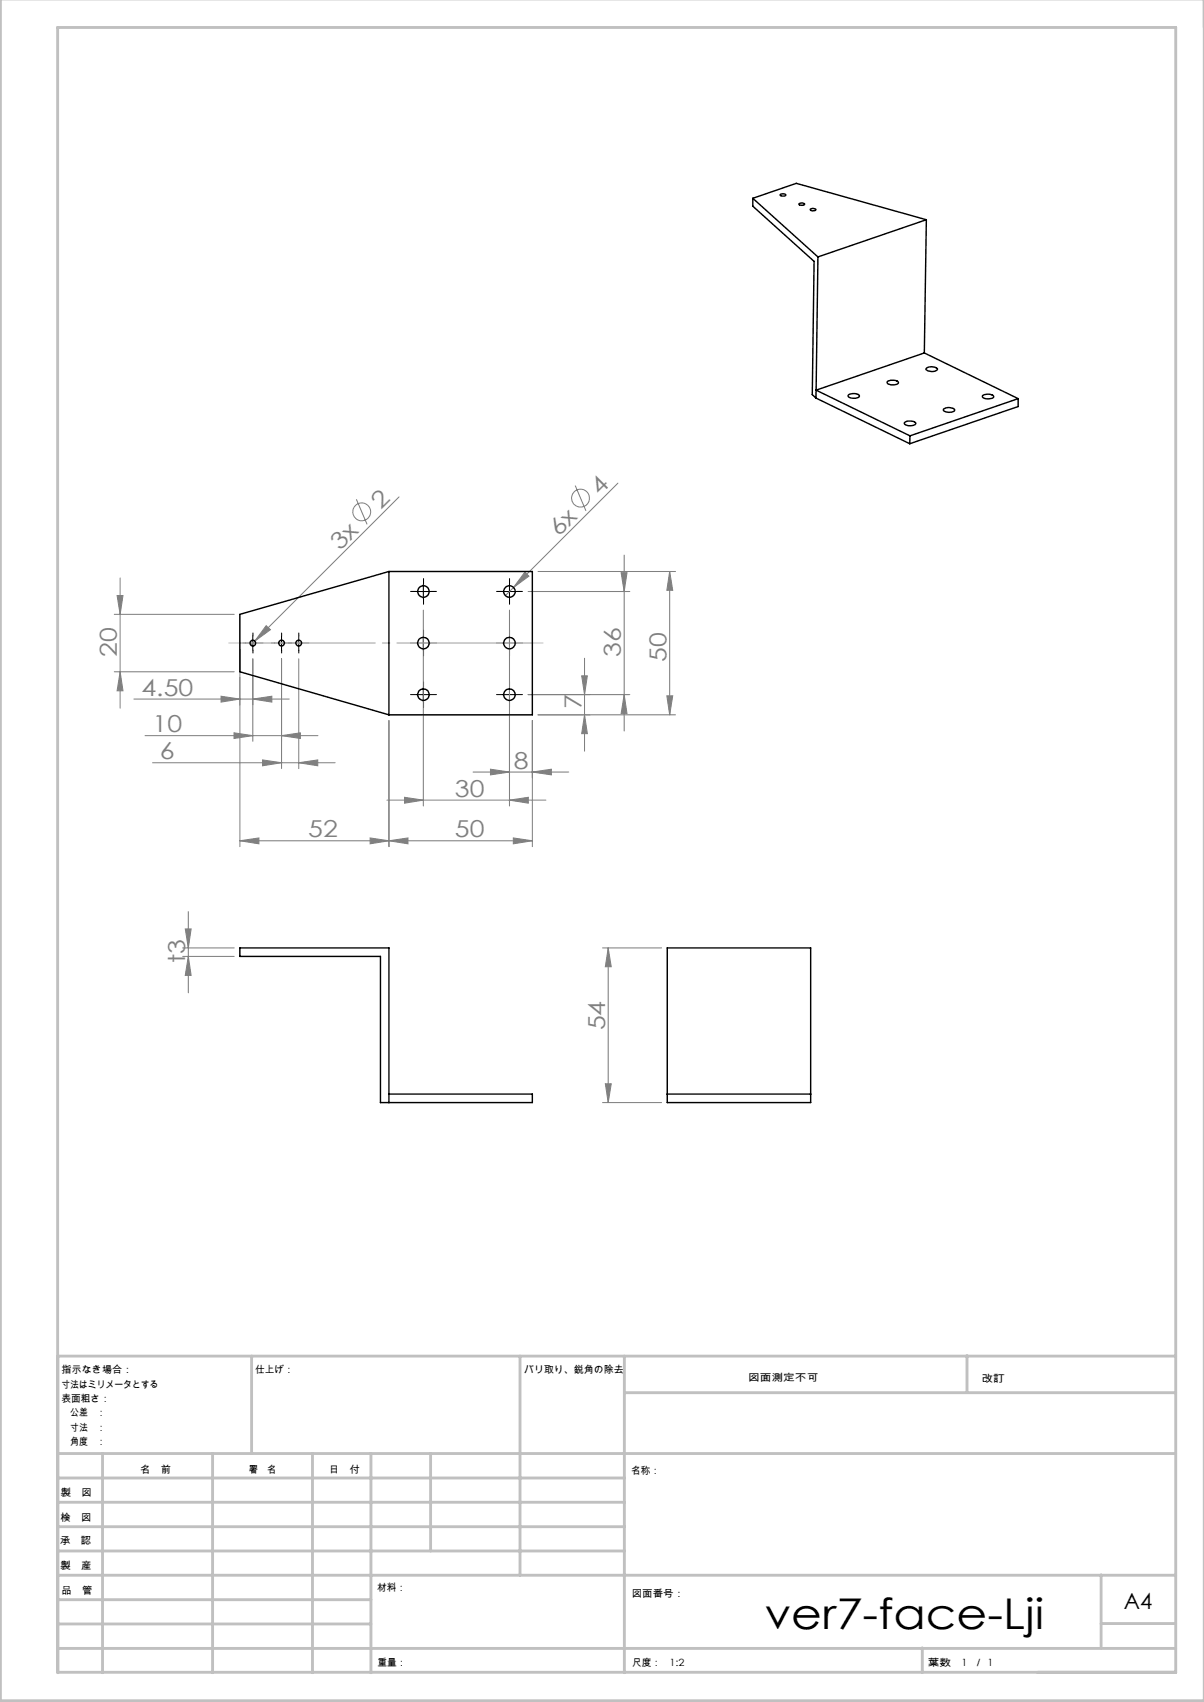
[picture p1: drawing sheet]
<svg xmlns="http://www.w3.org/2000/svg" width="210mm" height="297mm" viewBox="0 0 210 297" stroke-linecap="round" stroke-linejoin="round" font-family="sans-serif">
<g fill="none" stroke="#808080" stroke-width=".18">
<path d="M62.2 87.1l1.8 4.4M69.6 86.7l-25.9 25.9M91.5 99.8l.8 .7-2.7 2zM93.8 99.7h24M100.3 84.7l1.9 4.4M107.8 84.3l-19.6 19.6M108.3 99.9h1.1l-.5 3.3zM108.9 96.9v30.7M116.8 99.7v25M116.8 99.7l.5 3.3h-1zM19.9 107.2h21M19.9 117.2h21"/>
<path d="M20.4 103.9h1l-.4 3.3zM21 117.2l.4 3.3h-1zM21 100.9v22.7M41.8 113.2v34.5M44.1 115v14.4M46.4 109.2l.8 .7-2.8 2zM49.1 115v19.1M52.1 115v19.1M73.8 106.5v34.1M88.9 106.5v34.1M92.1 103.2h17.8M101.5 117.9h.9l-.4 3.3z"/>
<path d="M102 114.9v16.2M23.4 122h27M25.3 128.4h30.2M26.6 133.1h31.9M38.6 121.5l3.2 .5-3.2 .5zM40.8 127.9l3.3 .5-3.3 .5zM44.1 122l3.3-.5v1zM45.8 132.6l3.3 .5-3.3 .5zM49.1 128.4l3.3-.5v1zM52.1 133.1l3.3-.5v1zM67.5 139.6h27.7M67.8 125.7v22"/>
<path d="M70.6 139.1l3.2 .5-3.2 .6zM82.5 134.7h16.7M85.5 134.2l3.4 .5-3.4 .5zM88.9 139.6l3.2-.5v1.1zM92.1 121.2h17.8M92.9 134.7l3.3-.5v1zM92.9 125.7v22M93.8 124.7h24M102 124.7l.4 3.3h-.9zM108.9 121.2l.5 3.3h-1.1zM116.3 121.4h1l-.5 3.3zM32.8 159.1v14.1"/>
<path d="M41.8 146.7l3.4-.5v1zM41.8 146.7h51.1M64.6 146.2l3.2 .5-3.2 .5zM67.8 146.7l3.4-.5v1zM89.5 146.2l3.4 .5-3.4 .5zM31.9 165.4h9M31.9 166.9h9M32.3 162.1h1l-.5 3.3zM32.8 166.9l.5 3.3h-1zM105.1 165.4h10.3M106.1 165.4v27M106.1 165.4l.5 3.3h-1z"/>
<path d="M105.1 192.4h10.3M105.6 189.1h1l-.5 3.3z"/>
<circle cx="63.1" cy="89.3" r="1.56"/>
<circle cx="101.3" cy="86.9" r="1.57"/>
</g>
<g fill="none" stroke="#000" stroke-width=".18" stroke-dasharray="30.5 1.3 1.3 1.3">
<path d="M42.9 112.2h-.5M44.1 111v-.5M44.1 113.5v.5M45.4 112.2h.5M47.9 112.2h-.5M49.1 111v-.5M49.1 113.5v.5M50.4 112.2h.5M50.9 112.2h-.5M52.1 111v-.5M52.1 113.5v.5M53.4 112.2h.5"/>
<path d="M72.6 103.2h-1M72.6 112.2h-1M73.9 102v-1M73.9 104.5v1M73.9 120v-1M73.9 111v-1M73.9 113.5v1M75.1 103.2h1M75.1 112.2h1M87.6 103.2h-1M87.6 112.2h-1M88.9 102v-1"/>
<path d="M88.9 104.5v1M88.9 120v-1M88.9 111v-1M88.9 113.5v1M90.1 103.2h1M90.1 112.2h1M72.6 121.2h-1M73.9 122.5v1M75.1 121.2h1M87.6 121.2h-1M88.9 122.5v1M90.1 121.2h1"/>
</g>
<g fill="none" stroke="#000" stroke-width=".18">
<path d="M42.9 112.2h2.5M44.1 111v2.5M47.8 112.2h2.5M49.1 111v2.5M50.8 112.2h2.5M52.1 111v2.5M72.6 112.2h2.5M72.6 103.2h2.5M73.8 102v2.5M73.8 111v2.5M73.8 120v2.5M87.6 112.2h2.5"/>
<path d="M87.6 103.2h2.5M88.9 102v2.5M88.9 111v2.5M88.9 120v2.5M72.6 121.2h2.5M87.6 121.2h2.5"/>
</g>
<path d="M41.9 112.2h51" fill="none" stroke="#c0c0c0" stroke-width=".18" stroke-dasharray="30.5 1.3 1.3 1.3" stroke-dashoffset="6.9"/>
<path d="M39.9 112.2h54.8" fill="none" stroke="#c0c0c0" stroke-width=".18" stroke-dasharray="30.5 1.3 1.3 1.3" stroke-dashoffset="5"/>
<g fill="none" stroke="#c0c0c0" stroke-width=".5">
<path d="M.1 -.1v296.9h209.9v-296.9M10.1 236.6h195M43.9 236.6v17M90.7 236.6v38.3M108.9 236.6v55.3M168.7 236.6v6.3M10.1 253.6h195M10.1 257.9h98.8M17.9 253.6v38.3M37.1 253.6v38.3M54.5 253.6v38.3M64.7 253.6v38.3"/>
<path d="M75.1 253.6v17M108.9 243h96.2M10.1 270.6h98.8M10.1 266.4h98.8M10.1 262.1h98.8M10.1 279.1h54.6M10.1 274.9h195M192.1 274.8v12.7M10.1 291.8h195v-287h-195v287.1M10.1 287.7h195M10.1 283.4h54.6M160.9 287.5v4.3"/>
<path d="M192.1 283.3h13"/>
</g>
<g fill="#808080">
<path d="M91.5 99.8l.8 .7-2.7 2z"/>
<path d="M46.4 109.2l.8 .7-2.8 2z"/>
<path d="M41.8 146.7l3.4-.5v1zM64.6 146.2l3.2 .5-3.2 .5z"/>
<path d="M44.1 122l3.3-.5v1zM38.6 121.5l3.2 .5-3.2 .5zM88.9 139.6l3.2-.5v1.1zM70.6 139.1l3.2 .5-3.2 .6z"/>
<path d="M40.8 127.9l3.3 .5-3.3 .5zM49.1 128.4l3.3-.5v1zM45.8 132.6l3.3 .5-3.3 .5zM52.1 133.1l3.3-.5v1zM85.5 134.2l3.4 .5-3.4 .5zM92.9 134.7l3.3-.5v1zM67.8 146.7l3.4-.5v1zM89.5 146.2l3.4 .5-3.4 .5z"/>
<path d="M116.3 121.4h1l-.5 3.3zM116.8 99.7l.5 3.3h-1z"/>
<path d="M32.3 162.1h1l-.5 3.3zM32.8 166.9l.5 3.3h-1zM20.4 103.9h1l-.4 3.3zM21 117.2l.4 3.3h-1zM108.3 99.9h1.1l-.5 3.3zM108.9 121.2l.5 3.3h-1.1zM101.5 117.9h.9l-.4 3.3zM102 124.7l.4 3.3h-.9zM106.1 165.4l.5 3.3h-1zM105.6 189.1h1l-.5 3.3z"/>
</g>
<g fill="none" stroke="#000" stroke-width=".25">
<path d="M131.3 34.6v1.4l10.7 9.6-.3 23.3 .6 .6M131.3 34.6l11.4 10.2M131.3 34.6l7.6-2.6 22.7 6.3M136.1 34l.1-.1a.59 .59 0 0 1 .9 .2h-.1a.73 .73 0 0 1-.9-.1zM139.4 35.5h.1a.62 .62 0 0 1 .8 .2 .8 .8 0 0 1-1-.1zM141.4 36.5a.8 .8 0 0 1 .9 .1v.1a.55 .55 0 0 1-.9-.2zM161.6 38.3l-18.9 6.5M161.6 38.3l-.4 23.3M142.7 44.8l-.4 23.3M142.3 69.5l16.4 7.9M142.3 68.1v1.4M142.3 68.1l16.4 8"/>
<path d="M148 69a1.57 1.57 0 0 1 1.9 .1 .79 .79 0 0 1-1 .4 .69 .69 0 0 1-.9-.5zM154.8 66.6a1.66 1.66 0 0 1 1.9 .1 1.22 1.22 0 0 1-1.6 .4l-.3-.1zM157.7 73.8a1.61 1.61 0 0 1 2 .1 1.25 1.25 0 0 1-1.6 .3l-.2-.1zM158.7 76.1v1.3M161.2 61.6l-18.9 6.5M161.2 61.6l16.4 8M161.6 64.2l.2-.1a1.71 1.71 0 0 1 1.7 .3 1.37 1.37 0 0 1-2 0zM164.6 71.4a1.57 1.57 0 0 1 1.9 .1 1.17 1.17 0 0 1-1.6 .4l-.3-.3zM171.4 69h.1a1.57 1.57 0 0 1 1.8 .2 .79 .79 0 0 1-1 .4 .68 .68 0 0 1-.9-.6zM177.6 69.6l-18.9 6.5M177.6 69.6v1.3l-18.9 6.5M67.8 99.7v25"/>
<path d="M67.8 99.7h25.1v25h-25.1M67.8 99.7l-26 7.5v10l26 7.5M116.4 165.4h25v27h-25zM67.8 190.9h25.1v1.5h-26.5v-25.5h-24.6v-1.5h26v27M116.4 190.9h25"/>
<circle cx="44.1" cy="112.2" r=".49"/>
<circle cx="49.1" cy="112.2" r=".49"/>
<circle cx="52.1" cy="112.2" r=".49"/>
<circle cx="73.9" cy="112.2" r=".99"/>
<circle cx="73.9" cy="103.2" r=".99"/>
<circle cx="88.8" cy="103.2" r=".99"/>
<circle cx="88.8" cy="112.2" r=".99"/>
<circle cx="73.9" cy="121.2" r="1"/>
<circle cx="88.8" cy="121.2" r="1"/>
</g>
<text font-size="7.4" x="133.4" y="284.3">ver7-face-Lji</text>
<g font-size="4.1" fill="#808080">
<text x="66.4" y="89" transform="rotate(-45 66.4 89)">2</text>
<text x="104.6" y="86.6" transform="rotate(-45 104.6 86.6)">4</text>
<text x="97.5" y="93.8" transform="rotate(-45 97.5 93.8)">6x</text>
<text x="59.3" y="96.2" transform="rotate(-45 59.3 96.2)">3x</text>
<text x="20.4" y="114.6" transform="rotate(-90 20.4 114.6)">20</text>
<text x="108.3" y="114.6" transform="rotate(-90 108.3 114.6)">36</text>
<text x="116.3" y="115.5" transform="rotate(-90 116.3 115.5)">50</text>
<text x="24.7" y="121.4">4.50</text>
<text x="101.4" y="123.8" transform="rotate(-90 101.4 123.8)">7</text>
<text x="26.6" y="127.8">10</text>
<text x="27.9" y="132.5">6</text>
<text x="89.6" y="134.1">8</text>
<text x="79.3" y="139">30</text>
<text x="53.8" y="146.1">52</text>
<text x="79.3" y="146.1">50</text>
<text x="32.3" y="168.1" transform="rotate(-90 32.3 168.1)">t3</text>
<text x="105.5" y="179.8" transform="rotate(-90 105.5 179.8)">54</text>
</g>
<text font-size="3.9" x="196" y="280.7">A4</text>
<g font-size="1.7">
<text x="10.7" y="239.6">指示なき場合：</text>
<text x="44.5" y="239.6">仕上げ：</text>
<text x="91.4" y="239.6">バリ取り、鋭角の除去</text>
<text x="10.7" y="242.1">寸法はミリメータとする</text>
<text x="10.7" y="244.6">表面粗さ：</text>
<text x="130.5" y="240.9">図面測定不可</text>
<text x="171.2" y="241.1">改訂</text>
<text x="10.7" y="247.1">公差　：</text>
<text x="10.7" y="249.6">寸法　：</text>
<text x="10.7" y="252.1">角度　：</text>
<text x="24.4" y="257.1">名　前</text>
<text x="40.1" y="257">署　名</text>
<text x="57.3" y="257">日　付</text>
<text x="110.1" y="257.3">名称：</text>
<text x="10.6" y="261.1">製　図</text>
<text x="10.5" y="269.5">承　認</text>
<text x="10.5" y="265.4">検　図</text>
<text x="10.6" y="273.8">製　産</text>
<text x="10.7" y="278.2">品　管</text>
<text x="65.8" y="277.6">材料：</text>
<text x="110.2" y="278.7">図面番号：</text>
<text x="65.8" y="290.7">重量：</text>
<text x="110.2" y="290.7">尺度：</text>
<text x="116.8" y="290.7">1:2</text>
<text x="161.9" y="290.7">葉数</text>
<text x="167.7" y="290.7">1 ／ 1</text>
</g>
</svg>
